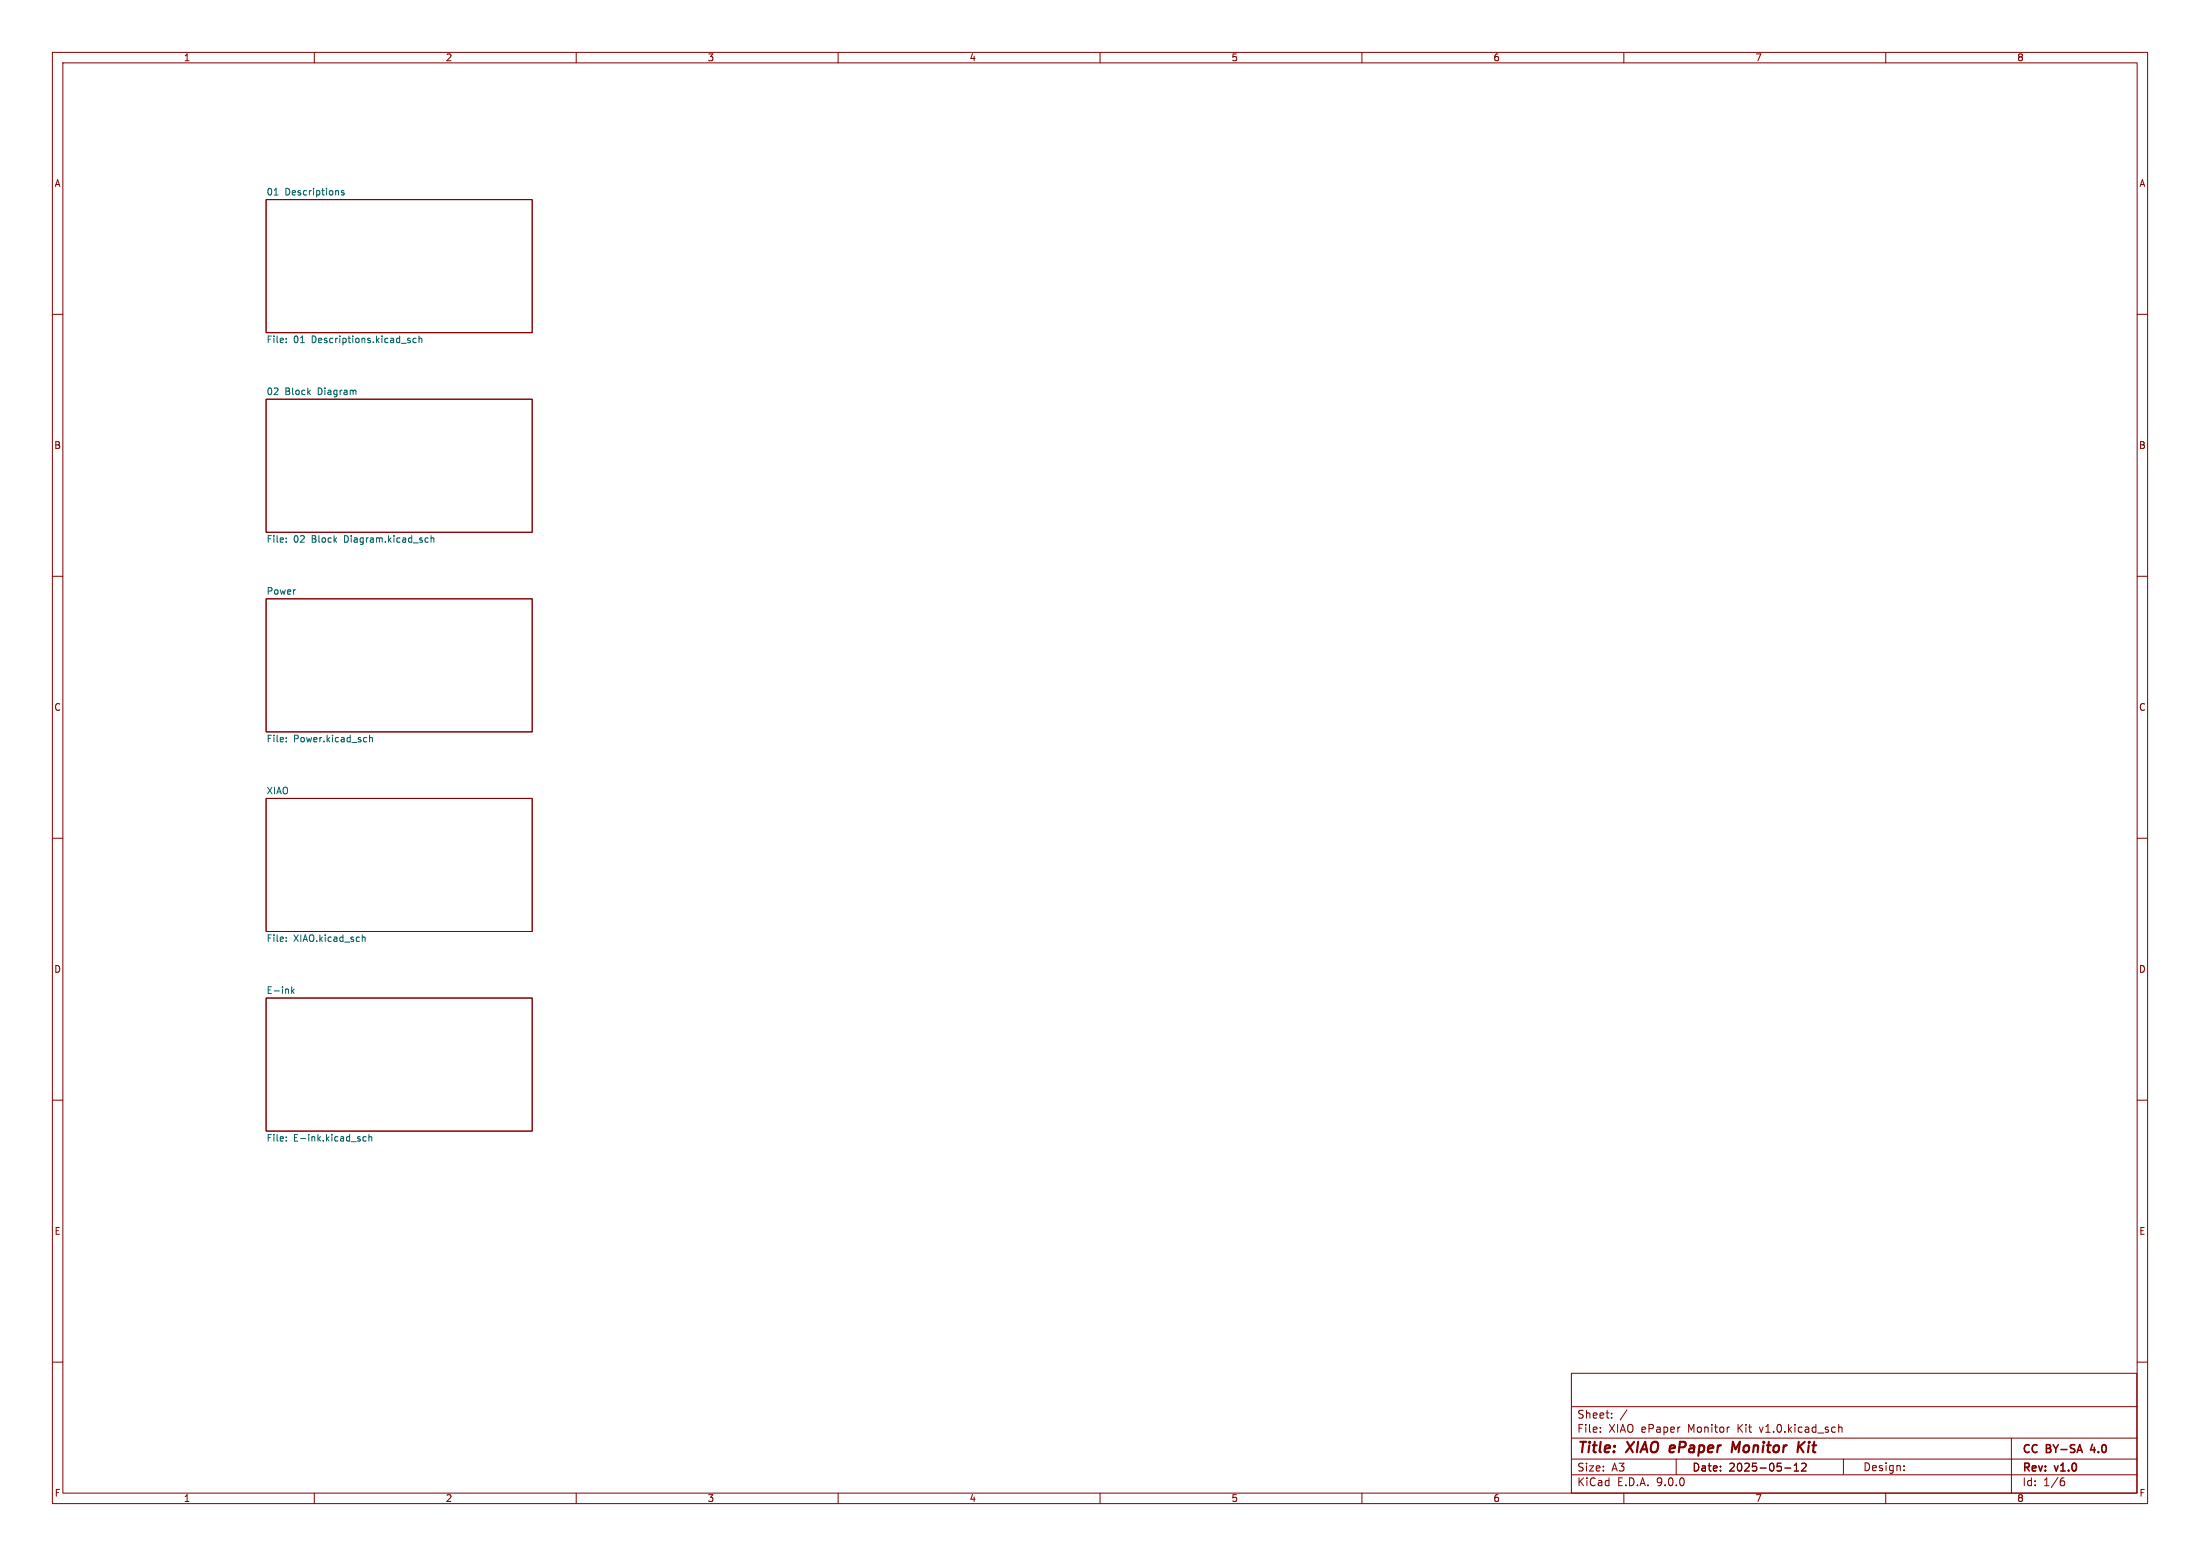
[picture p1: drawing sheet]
<svg xmlns="http://www.w3.org/2000/svg" width="420mm" height="297mm" viewBox="0 0 420 297" stroke-linecap="round" stroke-linejoin="round" font-family="sans-serif">
<g fill="none" stroke="#840000" stroke-width=".19">
<path d="M10 10h400v277h-400zM12 12h396v273h-396zM60 10v2M110 10v2M160 10v2M210 10v2M260 10v2M310 10v2M360 10v2M50.8 38.1h50.8v25.4h-50.8zM10 60h2M50.8 76.2h50.8v25.4h-50.8z"/>
<path d="M408 60h2M10 110h2M50.8 114.3h50.8v25.4h-50.8zM408 110h2M10 160h2M50.8 152.4h50.8v25.4h-50.8zM408 160h2M50.8 190.5h50.8v25.4h-50.8zM10 210h2M408 210h2M10 260h2M300 262.1h107.9v22.9h-107.9z"/>
<path d="M300 278.5h108M300 274.5h108M300 268.5h108M305.5 273.2v.2M305.5 272.5v.1M307.7 270.5v.2M307.7 269.8v.1M310.6 269.1l-1.3 1.9M320 278.5v3M330 272.4h.2M342.5 279.7l.4-.4v1.5M343.9 279.4l.6-.1 .2 .1 .1 .3-.9 1.1h.9"/>
<path d="M351 272.5l.2-.1 .4 .1 .1 .9M351 271.9v1.5M351.9 278.5v2.9M363.5 279.8v.1M384 274.5v4M384 278.5v6.5M408 260h2M60 285v2M110 285v2M160 285v2M210 285v2M260 285v2"/>
<path d="M300 281.5h108M310 285v2M340.7 280.2h1.2M342.5 280.8h.9M360 285v2M363.5 280.6v.1M393.6 282.7h.4l.2 .2-.1 .5-.5 .2M394 282.1l-.4 .1"/>
</g>
<path d="M318.9 276l-.2 .9 .3 .3M319.7 276.3l-.9 .2M332.2 275.2l-.9 1.4-.5-1.4-.2 2M343.6 276.1l.7 1.1M344.5 275.2l-1.2 1.1" fill="none" stroke="#840000" stroke-width=".4"/>
<path d="M399.5 275.7l-.4 1.1h.9" fill="none" stroke="#840000" stroke-width=".3"/>
<g fill="none" stroke="#006464" stroke-width=".19">
<path d="M52.4 37.2h.7M65.7 36.4h-.3l-.2 .2v.1l.5 .2v.3h-.5M54.6 65.3v.1M54.6 64.6v.1M67.9 74.5l.1 .8M78.2 65l.2 .2-.2 .2M78.2 64.6h.1M79.4 64.6h-.3l-.3 .2 .2 .5h.4M80 64.7l.2-.1h.3v.8M80 64.1v1.3M54.6 102.7v.1M54.6 103.4v.1"/>
<path d="M81.4 102.7h.3M81.7 103.4l-.3 .1M82.3 102.8l.2-.1h.3v.8M82.3 102.2v1.3M54.6 140.8v.1M54.6 141.5v.1M69.9 140.8h.1M70 141.5l-.1 .1M70.6 140.3v1.3M70.6 140.9l.1-.1h.3l.1 .8M54.6 178.9v.1M54.6 179.6v.1"/>
<path d="M69.2 178.4v1.3M69.2 179l.1-.1h.3l.1 .8M55.7 188.4v1.2M55.8 189.1l.4 .5M56.2 188.8l-.5 .5M54.6 217v.1M54.6 217.7v.1M69.9 217h-.4l-.2 .2 .1 .5h.5M70.4 217.1l.2-.1h.3l.1 .8M70.4 216.5v1.3"/>
</g>
<g font-size="2.8" fill="#840000">
<text x="301" y="277.9">Title:</text>
<text x="310.6" y="277.9">XIAO</text>
<text x="319.6" y="277.9">ePaper</text>
<text x="332.2" y="277.9">Monitor</text>
<text x="345.6" y="277.9">Kit</text>
</g>
<g font-size="2.1" fill="#840000">
<text x="301" y="273.7">File:</text>
<text x="301" y="271">Sheet:</text>
<text x="307.1" y="273.7">XIAO ePaper</text>
<text x="322.4" y="273.7">Monitor</text>
<text x="332" y="273.7">Kit</text>
<text x="336.3" y="273.7">v1.0.kicad_sch</text>
<text x="301" y="281.1">Size:</text>
<text x="307.6" y="281.1">A3</text>
<text x="323" y="281.1">Date:</text>
<text x="330" y="281.1">2025-05-12</text>
<text x="355.6" y="281">Design:</text>
<text x="386" y="277.8">CC</text>
<text x="386" y="281.3">Rev:</text>
<text x="390.7" y="277.8">BY-SA</text>
<text x="392.4" y="281.3">v1.0</text>
<text x="399.8" y="277.8">4.0</text>
<text x="301" y="283.9">KiCad</text>
<text x="308.7" y="283.9">E.D.A.</text>
<text x="316.3" y="283.9">9.0.0</text>
<text x="386" y="283.9">Id:</text>
<text x="390.1" y="283.9">1/6</text>
</g>
<g font-size="1.8" fill="#840000">
<text x="35" y="11.9">1</text>
<text x="85" y="11.9">2</text>
<text x="135" y="11.9">3</text>
<text x="185" y="11.9">4</text>
<text x="235" y="11.9">5</text>
<text x="285" y="11.9">6</text>
<text x="335" y="11.9">7</text>
<text x="385" y="11.9">8</text>
<text x="10.3" y="35.9">A</text>
<text x="408.3" y="35.9">A</text>
<text x="10.3" y="85.9">B</text>
<text x="408.2" y="85.9">B</text>
<text x="10.3" y="135.9">C</text>
<text x="408.2" y="135.9">C</text>
<text x="10.3" y="185.9">D</text>
<text x="408.2" y="185.9">D</text>
<text x="10.3" y="235.9">E</text>
<text x="408.3" y="235.9">E</text>
<text x="10.3" y="285.9">F</text>
<text x="35" y="286.9">1</text>
<text x="85" y="286.9">2</text>
<text x="135" y="286.9">3</text>
<text x="185" y="286.9">4</text>
<text x="235" y="286.9">5</text>
<text x="285" y="286.9">6</text>
<text x="335" y="286.9">7</text>
<text x="385" y="286.9">8</text>
<text x="408.3" y="285.9">F</text>
</g>
<g font-size="1.8" fill="#006464">
<text x="50.8" y="37.4">01</text>
<text x="54.4" y="37.4">Descriptions</text>
<text x="50.8" y="65.8">File:</text>
<text x="56" y="65.8">01</text>
<text x="59.6" y="65.8">Descriptions.kicad_sch</text>
<text x="50.8" y="75.5">02</text>
<text x="54.4" y="75.5">Block</text>
<text x="60.8" y="75.5">Diagram</text>
<text x="50.8" y="103.9">File:</text>
<text x="56" y="103.9">02</text>
<text x="59.6" y="103.9">Block</text>
<text x="66" y="103.9">Diagram.kicad_sch</text>
<text x="50.8" y="113.6">Power</text>
<text x="50.8" y="142">File:</text>
<text x="56" y="142">Power.kicad_sch</text>
<text x="50.8" y="151.7">XIAO</text>
<text x="50.8" y="180.1">File:</text>
<text x="56" y="180.1">XIAO.kicad_sch</text>
<text x="50.8" y="189.8">E-ink</text>
<text x="50.8" y="218.2">File:</text>
<text x="56" y="218.2">E-ink.kicad_sch</text>
</g>
</svg>
